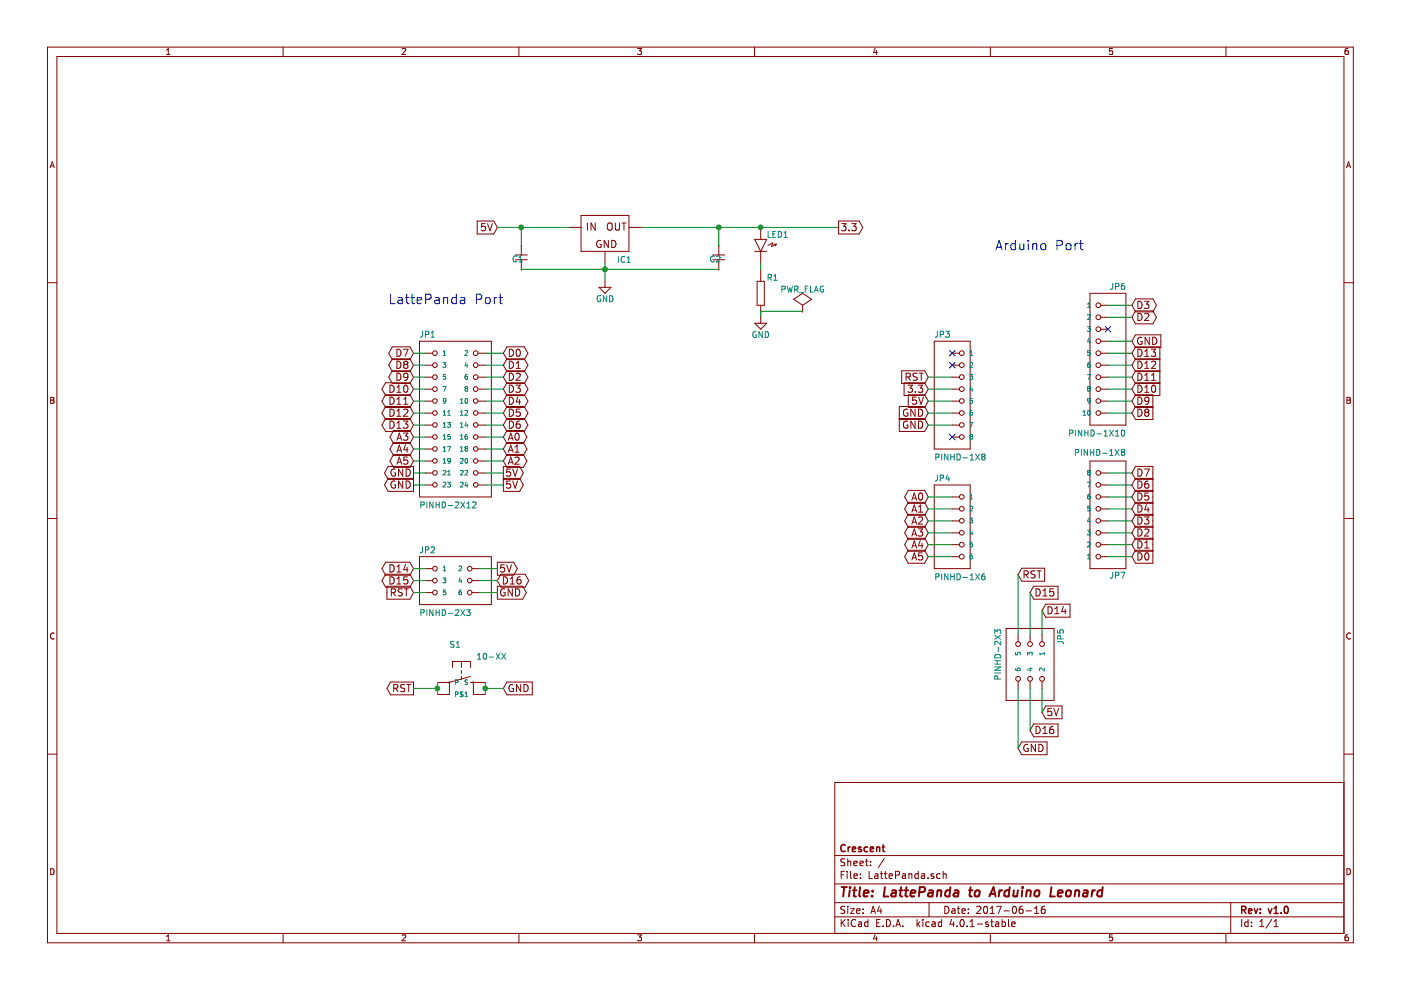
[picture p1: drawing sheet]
EESchema Schematic File Version 2
LIBS:power
LIBS:device
LIBS:transistors
LIBS:conn
LIBS:linear
LIBS:regul
LIBS:74xx
LIBS:cmos4000
LIBS:adc-dac
LIBS:memory
LIBS:xilinx
LIBS:microcontrollers
LIBS:dsp
LIBS:microchip
LIBS:analog_switches
LIBS:motorola
LIBS:texas
LIBS:intel
LIBS:audio
LIBS:interface
LIBS:digital-audio
LIBS:philips
LIBS:display
LIBS:cypress
LIBS:siliconi
LIBS:opto
LIBS:atmel
LIBS:contrib
LIBS:valves
LIBS:LattePanda-cache
EELAYER 25 0
EELAYER END
$Descr A4 11693 8268
encoding utf-8
Sheet 1 1
Title "LattePanda to Arduino Leonard"
Date "2017-06-16"
Rev "v1.0"
Comp "Crescent"
Comment1 ""
Comment2 ""
Comment3 ""
Comment4 ""
$EndDescr
$Comp
L PINHD-2X12 JP1
U 1 1
P 3750 3450
F 0 "JP1" H 3500 4075 50  0000 L BNN
F 1 "PINHD-2X12" H 3500 2650 50  0000 L BNN
F 2 "pin-head:pinhead-2X12" H 3780 3600 20  0001 C CNN
F 3 "" H 3750 3450 60  0000 C CNN
	1    3750 3450
	1    0    0    -1  
$EndComp
$Comp
L PINHD-2X3 JP2
U 1 1
P 3750 4850
F 0 "JP2" H 3500 5075 50  0000 L BNN
F 1 "PINHD-2X3" H 3500 4550 50  0000 L BNN
F 2 "pin-head:pinhead-2X03" H 3780 5000 20  0001 C CNN
F 3 "" H 3750 4850 60  0000 C CNN
	1    3750 4850
	1    0    0    -1  
$EndComp
$Comp
L PINHD-2X3 JP5
U 1 1
P 8600 5500
F 0 "JP5" H 8350 5725 50  0000 L BNN
F 1 "PINHD-2X3" H 8350 5200 50  0000 L BNN
F 2 "pin-head:pinhead-2X03" H 8630 5650 20  0001 C CNN
F 3 "" H 8600 5500 60  0000 C CNN
	1    8600 5500
	0    1    1    0   
$EndComp
$Comp
L PINHD-1X8 JP3
U 1 1
P 8050 3350
F 0 "JP3" H 7800 3875 50  0000 L BNN
F 1 "PINHD-1X8" H 7800 2850 50  0000 L BNN
F 2 "pin-head:pinhead-1X08" H 8080 3500 20  0001 C CNN
F 3 "" H 8050 3350 60  0000 C CNN
	1    8050 3350
	1    0    0    -1  
$EndComp
$Comp
L PINHD-1X6 JP4
U 1 1
P 8050 4450
F 0 "JP4" H 7800 4875 50  0000 L BNN
F 1 "PINHD-1X6" H 7800 4050 50  0000 L BNN
F 2 "switch:pinhead-1X06" H 8080 4600 20  0001 C CNN
F 3 "" H 8050 4450 60  0000 C CNN
	1    8050 4450
	1    0    0    -1  
$EndComp
$Comp
L PINHD-1X10 JP6
U 1 1
P 9150 2950
F 0 "JP6" H 8900 3475 50  0000 L BNN
F 1 "PINHD-1X10" H 8900 2250 50  0000 L BNN
F 2 "pin-head:pinhead-1X10" H 9180 3100 20  0001 C CNN
F 3 "" H 9150 2950 60  0000 C CNN
	1    9150 2950
	-1   0    0    -1  
$EndComp
$Comp
L PINHD-1X8 JP7
U 1 1
P 9150 4250
F 0 "JP7" H 8900 4775 50  0000 L BNN
F 1 "PINHD-1X8" H 8900 3750 50  0000 L BNN
F 2 "pin-head:pinhead-1X08" H 9180 4400 20  0001 C CNN
F 3 "" H 9150 4250 60  0000 C CNN
	1    9150 4250
	-1   0    0    1   
$EndComp
Text GLabel 3450 2950 0    60   BiDi ~ 0
D7
Text GLabel 3450 3050 0    60   BiDi ~ 0
D8
Text GLabel 3450 3150 0    60   BiDi ~ 0
D9
Text GLabel 3450 3250 0    60   BiDi ~ 0
D10
Text GLabel 3450 3350 0    60   BiDi ~ 0
D11
Text GLabel 3450 3450 0    60   BiDi ~ 0
D12
Text GLabel 3450 3550 0    60   BiDi ~ 0
D13
Text GLabel 3450 3650 0    60   BiDi ~ 0
A3
Text GLabel 3450 3750 0    60   BiDi ~ 0
A4
Text GLabel 3450 3850 0    60   BiDi ~ 0
A5
Text GLabel 3450 3950 0    60   Output ~ 0
GND
Text GLabel 3450 4050 0    60   Output ~ 0
GND
Text GLabel 4200 2950 2    60   BiDi ~ 0
D0
Text GLabel 4200 3050 2    60   BiDi ~ 0
D1
Text GLabel 4200 3150 2    60   BiDi ~ 0
D2
Text GLabel 4200 3250 2    60   BiDi ~ 0
D3
Text GLabel 4200 3350 2    60   BiDi ~ 0
D4
Text GLabel 4200 3450 2    60   BiDi ~ 0
D5
Text GLabel 4200 3550 2    60   BiDi ~ 0
D6
Text GLabel 4200 3650 2    60   BiDi ~ 0
A0
Text GLabel 4200 3750 2    60   BiDi ~ 0
A1
Text GLabel 4200 3850 2    60   BiDi ~ 0
A2
Text GLabel 4200 3950 2    60   Output ~ 0
5V
Text GLabel 4200 4050 2    60   Output ~ 0
5V
$Comp
L NJM2845MABDT IC1
U 1 1
P 5050 1900
F 0 "IC1" H 5150 1600 50  0000 L BNN
F 1 "NJM2845MABDT" H 5150 1500 50  0001 L BNN
F 2 "v-reg:v-reg-DPACK" H 5080 2050 20  0001 C CNN
F 3 "" H 5050 1900 60  0000 C CNN
	1    5050 1900
	1    0    0    -1  
$EndComp
$Comp
L CAPACITOR2012 C1
U 1 1
P 4350 2150
F 0 "C1" H 4370 2160 50  0000 R TNN
F 1 "CAPACITOR2012" H 4370 2090 50  0001 R TNN
F 2 "generic:generic-SMD2012" H 4380 2300 20  0001 C CNN
F 3 "" H 4350 2150 60  0000 C CNN
	1    4350 2150
	1    0    0    -1  
$EndComp
$Comp
L CAPACITOR2012 C2
U 1 1
P 6000 2150
F 0 "C2" H 6020 2160 50  0000 R TNN
F 1 "CAPACITOR2012" H 6020 2090 50  0001 R TNN
F 2 "generic:generic-SMD2012" H 6030 2300 20  0001 C CNN
F 3 "" H 6000 2150 60  0000 C CNN
	1    6000 2150
	1    0    0    -1  
$EndComp
$Comp
L LED1608 LED1
U 1 1
P 6350 2100
F 0 "LED1" H 6400 2210 50  0000 L BNN
F 1 "LED1608" H 6350 2100 50  0001 L BNN
F 2 "generic:generic-LED1608" H 6380 2250 20  0001 C CNN
F 3 "" H 6350 2100 60  0000 C CNN
	1    6350 2100
	1    0    0    -1  
$EndComp
$Comp
L RESISTOR1608 R1
U 1 1
P 6350 2450
F 0 "R1" H 6400 2550 50  0000 L BNN
F 1 "RESISTOR1608" H 6400 2350 50  0001 L BNN
F 2 "generic:generic-SMD1608" H 6380 2600 20  0001 C CNN
F 3 "" H 6350 2450 60  0000 C CNN
	1    6350 2450
	1    0    0    -1  
$EndComp
$Comp
L GND #PWR01
U 1 1
P 5050 2350
F 0 "#PWR01" H 5050 2100 50  0001 C CNN
F 1 "GND" H 5050 2200 50  0000 C CNN
F 2 "" H 5050 2350 50  0000 C CNN
F 3 "" H 5050 2350 50  0000 C CNN
	1    5050 2350
	1    0    0    -1  
$EndComp
Text Notes 4200 2550 2    79   ~ 0
LattePanda Port
Text Notes 9050 2100 2    79   ~ 0
Arduino Port
Text GLabel 4150 1900 0    60   Input ~ 0
5V
$Comp
L GND #PWR02
U 1 1
P 6350 2650
F 0 "#PWR02" H 6350 2400 50  0001 C CNN
F 1 "GND" H 6350 2500 50  0000 C CNN
F 2 "" H 6350 2650 50  0000 C CNN
F 3 "" H 6350 2650 50  0000 C CNN
	1    6350 2650
	1    0    0    -1  
$EndComp
Text GLabel 3450 4750 0    60   BiDi ~ 0
D14
Text GLabel 3450 4850 0    60   BiDi ~ 0
D15
Text GLabel 3450 4950 0    60   Input ~ 0
RST
Text GLabel 4150 4950 2    60   Output ~ 0
GND
Text GLabel 4150 4850 2    60   BiDi ~ 0
D16
Text GLabel 4150 4750 2    60   Output ~ 0
5V
$Comp
L 10-XX S1
U 1 1
P 3850 5700
F 0 "S1" V 3565 5600 50  0000 L BNN
F 1 "10-XX" V 3665 5825 50  0000 L BNN
F 2 "switch-omron:switch-omron-B3F-10XX" H 3880 5850 20  0001 C CNN
F 3 "" H 3850 5700 79  0000 C CNN
	1    3850 5700
	0    1    1    0   
$EndComp
Text GLabel 4200 5750 2    60   Input ~ 0
GND
Text GLabel 3450 5750 0    60   Output ~ 0
RST
Wire Wire Line
	3450 2950 3550 2950
Wire Wire Line
	3550 3050 3450 3050
Wire Wire Line
	3450 3150 3550 3150
Wire Wire Line
	3550 3250 3450 3250
Wire Wire Line
	3450 3350 3550 3350
Wire Wire Line
	3550 3450 3450 3450
Wire Wire Line
	3450 3550 3550 3550
Wire Wire Line
	3450 3650 3550 3650
Wire Wire Line
	3450 3750 3550 3750
Wire Wire Line
	3450 3850 3550 3850
Wire Wire Line
	3450 3950 3550 3950
Wire Wire Line
	3450 4050 3550 4050
Wire Wire Line
	4050 4050 4200 4050
Wire Wire Line
	4200 3950 4050 3950
Wire Wire Line
	4050 3850 4200 3850
Wire Wire Line
	4200 3750 4050 3750
Wire Wire Line
	4050 3650 4200 3650
Wire Wire Line
	4200 3550 4050 3550
Wire Wire Line
	4050 3450 4200 3450
Wire Wire Line
	4200 3350 4050 3350
Wire Wire Line
	4050 3250 4200 3250
Wire Wire Line
	4200 3150 4050 3150
Wire Wire Line
	4050 3050 4200 3050
Wire Wire Line
	4200 2950 4050 2950
Wire Wire Line
	4150 1900 4750 1900
Wire Wire Line
	4350 2050 4350 1900
Connection ~ 4350 1900
Wire Wire Line
	4350 2250 6000 2250
Wire Wire Line
	5050 2200 5050 2350
Connection ~ 5050 2250
Wire Wire Line
	5350 1900 7000 1900
Wire Wire Line
	6000 2050 6000 1900
Connection ~ 6000 1900
Wire Wire Line
	6350 2200 6350 2250
Wire Wire Line
	3450 4850 3550 4850
Wire Wire Line
	3450 4950 3550 4950
Wire Wire Line
	4000 4750 4150 4750
Wire Wire Line
	4000 4850 4150 4850
Wire Wire Line
	4000 4950 4150 4950
Wire Wire Line
	3650 5700 3650 5800
Wire Wire Line
	3450 5750 3650 5750
Connection ~ 3650 5750
Wire Wire Line
	4050 5700 4050 5800
Wire Wire Line
	4050 5750 4200 5750
Connection ~ 4050 5750
NoConn ~ 7950 2950
NoConn ~ 7950 3050
NoConn ~ 7950 3650
Text GLabel 7750 3150 0    60   Input ~ 0
RST
Text GLabel 7750 3250 0    60   Input ~ 0
3.3
Text GLabel 7000 1900 2    60   Output ~ 0
3.3
Connection ~ 6350 1900
Text GLabel 7750 3350 0    60   Input ~ 0
5V
Text GLabel 7750 3450 0    60   Input ~ 0
GND
Text GLabel 7750 3550 0    60   Input ~ 0
GND
Text GLabel 7750 4150 0    60   BiDi ~ 0
A0
Text GLabel 7750 4250 0    60   BiDi ~ 0
A1
Text GLabel 7750 4350 0    60   BiDi ~ 0
A2
Text GLabel 7750 4450 0    60   BiDi ~ 0
A3
Text GLabel 7750 4550 0    60   BiDi ~ 0
A4
Text GLabel 7750 4650 0    60   BiDi ~ 0
A5
Text GLabel 9450 2650 2    60   BiDi ~ 0
D2
Text GLabel 9450 2550 2    60   BiDi ~ 0
D3
NoConn ~ 9250 2750
Text GLabel 9450 2850 2    60   Input ~ 0
GND
Text GLabel 9450 2950 2    60   Input ~ 0
D13
Text GLabel 9450 3050 2    60   Input ~ 0
D12
Text GLabel 9450 3150 2    60   Input ~ 0
D11
Text GLabel 9450 3250 2    60   Input ~ 0
D10
Text GLabel 9450 3350 2    60   Input ~ 0
D9
Text GLabel 9450 3450 2    60   Input ~ 0
D8
Text GLabel 9450 3950 2    60   Input ~ 0
D7
Text GLabel 9450 4050 2    60   Input ~ 0
D6
Text GLabel 9450 4150 2    60   Input ~ 0
D5
Text GLabel 9450 4250 2    60   Input ~ 0
D4
Text GLabel 9450 4350 2    60   Input ~ 0
D3
Text GLabel 9450 4450 2    60   Input ~ 0
D2
Text GLabel 9450 4550 2    60   Input ~ 0
D1
Text GLabel 9450 4650 2    60   Input ~ 0
D0
Wire Wire Line
	7750 3150 7950 3150
Wire Wire Line
	7950 3250 7750 3250
Wire Wire Line
	7750 3350 7950 3350
Wire Wire Line
	7950 3450 7750 3450
Wire Wire Line
	7750 3550 7950 3550
Wire Wire Line
	9250 2550 9450 2550
Wire Wire Line
	9250 2650 9450 2650
Wire Wire Line
	9250 2850 9450 2850
Wire Wire Line
	9250 2950 9450 2950
Wire Wire Line
	9250 3050 9450 3050
Wire Wire Line
	9250 3150 9450 3150
Wire Wire Line
	9250 3250 9450 3250
Wire Wire Line
	9250 3350 9450 3350
Wire Wire Line
	9250 3450 9450 3450
Wire Wire Line
	7750 4150 7950 4150
Wire Wire Line
	7950 4250 7750 4250
Wire Wire Line
	7750 4350 7950 4350
Wire Wire Line
	7950 4450 7750 4450
Wire Wire Line
	7750 4550 7950 4550
Wire Wire Line
	7950 4650 7750 4650
Wire Wire Line
	9250 3950 9450 3950
Wire Wire Line
	9450 4050 9250 4050
Wire Wire Line
	9250 4150 9450 4150
Wire Wire Line
	9450 4250 9250 4250
Wire Wire Line
	9250 4350 9450 4350
Wire Wire Line
	9450 4450 9250 4450
Wire Wire Line
	9250 4550 9450 4550
Wire Wire Line
	9450 4650 9250 4650
Text GLabel 8700 5100 2    60   Input ~ 0
D14
Text GLabel 8600 4950 2    60   Input ~ 0
D15
Text GLabel 8500 4800 2    60   Input ~ 0
RST
Text GLabel 8700 5950 2    60   Input ~ 0
5V
Text GLabel 8600 6100 2    60   Input ~ 0
D16
Text GLabel 8500 6250 2    60   Input ~ 0
GND
Wire Wire Line
	8700 5100 8700 5300
Wire Wire Line
	8600 5300 8600 4950
Wire Wire Line
	8500 5300 8500 4800
Wire Wire Line
	8700 5750 8700 5950
Wire Wire Line
	8600 5750 8600 6100
Wire Wire Line
	8500 5750 8500 6250
$Comp
L PWR_FLAG #FLG03
U 1 1
P 6700 2600
F 0 "#FLG03" H 6700 2695 50  0001 C CNN
F 1 "PWR_FLAG" H 6700 2780 50  0000 C CNN
F 2 "" H 6700 2600 50  0000 C CNN
F 3 "" H 6700 2600 50  0000 C CNN
	1    6700 2600
	1    0    0    -1  
$EndComp
Wire Wire Line
	6700 2600 6350 2600
Wire Wire Line
	6350 2600 6350 2650
Wire Wire Line
	3550 4750 3450 4750
$EndSCHEMATC
